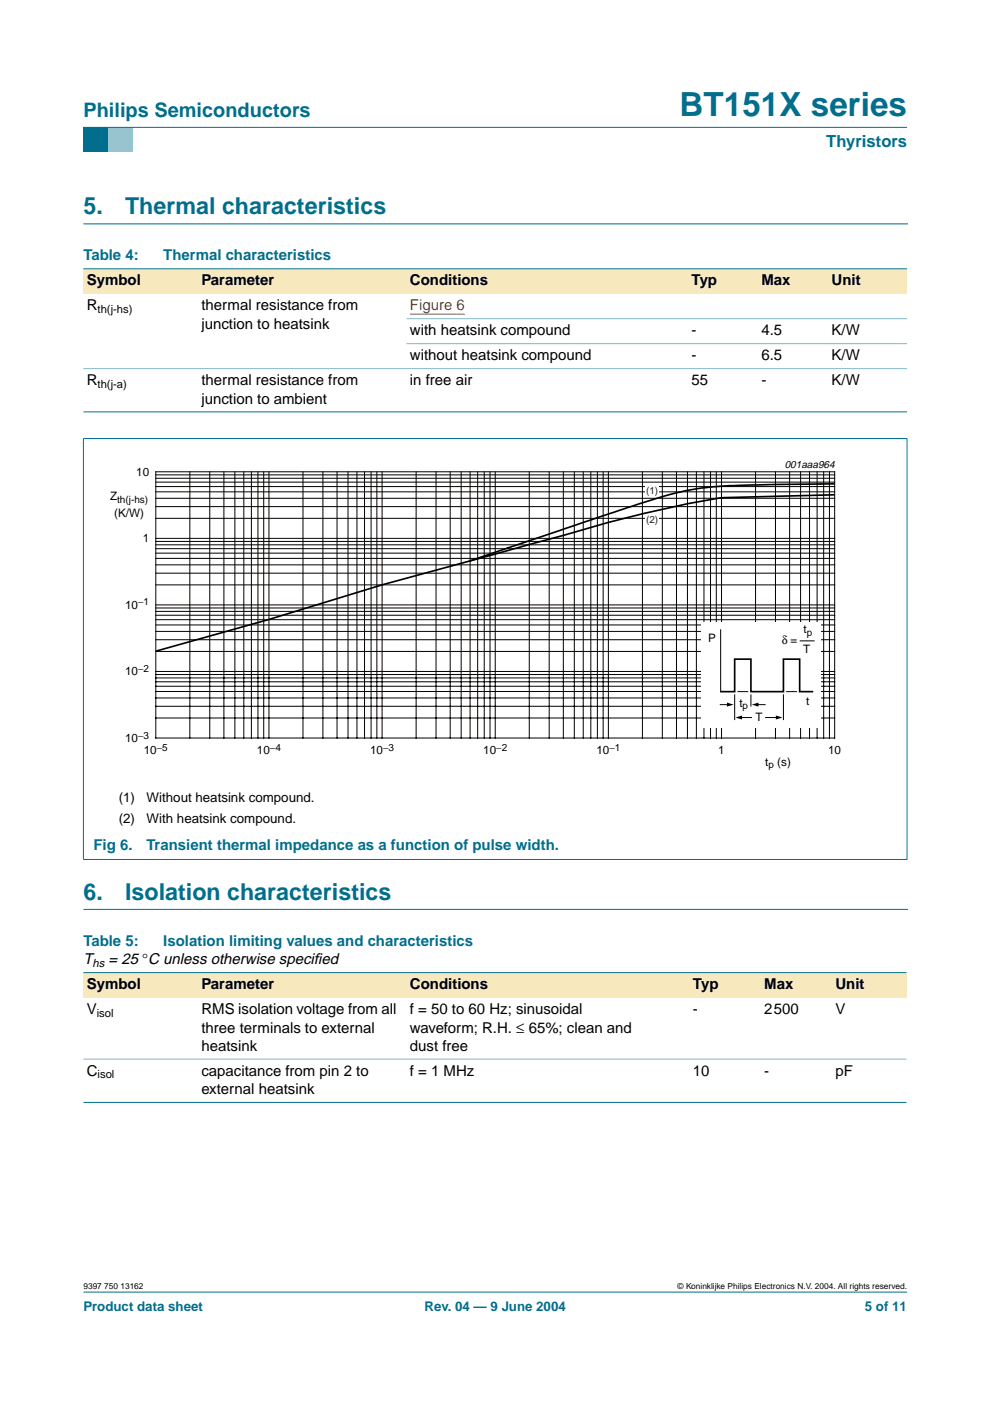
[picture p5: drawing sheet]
<svg xmlns="http://www.w3.org/2000/svg" width="210mm" height="297mm" viewBox="0 0 210 297" stroke-linecap="round" stroke-linejoin="round" font-family="sans-serif">
<path d="M17.7 273.9h174.6z" fill="#006e8c" stroke="#006e8c" stroke-width=".21"/>
<path d="M17.7 27h5.3v5.3h-5.3z" fill-rule="evenodd" fill="#006e8c"/>
<path d="M23 27h5.3v5.3h-5.3z" fill-rule="evenodd" fill="#96c4d6"/>
<path d="M17.7 27h174.6z" fill="#006e8c" stroke="#006e8c" stroke-width=".21"/>
<path d="M17.7 47.5h174.7M17.7 192.8h174.7" fill="none" stroke="#006e8c" stroke-width=".21"/>
<g fill="#f7e8bd">
<path d="M17.7 57h24.3v5.3h-24.3z" fill-rule="evenodd"/>
<path d="M42 57h44.2v5.3h-44.2z" fill-rule="evenodd"/>
<path d="M86.2 57h50.9v5.3h-50.9z" fill-rule="evenodd"/>
<path d="M137.1 57h8.8v5.3h-8.8z" fill-rule="evenodd"/>
<path d="M145.9 57h14.8v5.3h-14.8z" fill-rule="evenodd"/>
<path d="M160.7 57h14.9v5.3h-14.9z" fill-rule="evenodd"/>
<path d="M175.6 57h16.7v5.3h-16.7z" fill-rule="evenodd"/>
</g>
<path d="M86.9 66.6h11.7" fill="none" stroke="#f00" stroke-width=".21"/>
<g fill="#006e8c" stroke="#006e8c" stroke-width=".21">
<path d="M17.7 57h174.6z"/>
<path d="M17.7 87.3h174.6z"/>
<path d="M17.7 93v89.2z"/>
<path d="M192.3 93v89.2z"/>
<path d="M17.6 93h174.8z"/>
<path d="M17.6 182.2h174.8z"/>
</g>
<g fill="#80b6c6" stroke="#80b6c6" stroke-width=".21">
<path d="M86.2 67.6h106.1z"/>
<path d="M86.2 72.9h106.1z"/>
<path d="M17.7 78.2h174.6z"/>
</g>
<path d="M20.3 97.2h169.4v66.3h-169.4z" fill="none" stroke="#fff" stroke-width=".21"/>
<g fill="none" stroke="#000" stroke-width=".21">
<path d="M33 100h144v56.5h-144zM33 119.8h144M33 118.4h144M33 117.3h144M33 116.3h144M33 115.5h144M33 114.8h144M33 114.1h144M33 109.9h144M33 107.4h144M33 105.6h144M33 104.3h144"/>
<path d="M33 103.2h144M33 102.2h144M33 101.4h144M33 100.7h144M40.3 100v56.5M44.5 100v56.5M47.5 100v56.5M49.8 100v56.5M51.7 100v56.5M53.3 100v56.5M54.7 100v56.5M55.9 100v56.5"/>
<path d="M57 100v56.5M64.2 100v56.5M68.5 100v56.5M71.5 100v56.5M73.8 100v56.5M75.7 100v56.5M77.3 100v56.5M78.7 100v56.5M79.9 100v56.5M81 100v56.5M88.2 100v56.5M92.5 100v56.5"/>
<path d="M95.5 100v56.5M97.8 100v56.5M99.7 100v56.5M101.3 100v56.5M102.7 100v56.5M103.9 100v56.5M105 100v56.5M112.2 100v56.5M116.4 100v56.5M119.4 100v56.5M121.8 100v56.5M123.7 100v56.5"/>
<path d="M125.3 100v56.5M126.7 100v56.5M127.9 100v56.5M129 100v56.5M136.2 100v56.5M140.4 100v56.5M143.4 100v56.5M145.8 100v56.5M147.6 100v56.5M149.3 100v56.5M150.6 100v56.5M151.9 100v56.5"/>
<path d="M153 100v56.5M160.2 100v56.5M164.4 100v56.5M167.4 100v56.5M169.7 100v56.5M171.6 100v56.5M173.2 100v56.5M174.6 100v56.5M175.9 100v56.5M33 138.1h144M33 135.6h144M33 133.9h144"/>
<path d="M33 132.5h144M33 131.4h144M33 130.4h144M33 129.6h144M33 128.9h144M33 128.3h144M33 124h144M33 121.5h144M33 152.2h144M33 149.7h144M33 148h144M33 146.6h144"/>
<path d="M33 145.5h144M33 144.6h144M33 143.7h144M33 143h144M33 142.4h144"/>
</g>
<path d="M148.7 132h25.3v22.4h-25.3z" fill="#fff"/>
<path d="M152.8 133.4v13.4M169.5 135.9h3.2M152.7 149.4h1.7M155.8 147.2v5.5M156.3 146.6h2.3M157 152.1h2.3M159.2 147.2v2.6M160.5 149.4h1.7M162.3 152.1h2.5M166.1 147.2v5.5M166.7 146.6h2.3" fill="none" stroke="#000" stroke-width=".21"/>
<path d="M152.8 146.6h3v-6.8h3.4v6.8h6.9v-6.8h3.4v6.8h2.9" fill="none" stroke="#000" stroke-width=".35"/>
<path d="M154.1 149l1.4 .4-1.4 .4zM155.9 152.1l1.4-.4v.8zM159.4 149.4l1.4-.4v.8zM164.5 151.7l1.4 .4-1.4 .4z" fill="#000"/>
<g fill="#fff">
<path d="M136.8 108.9h2.9v2.7h-2.9z"/>
<path d="M136.8 102.7h2.9v2.7h-2.9z"/>
</g>
<path d="M174 102.6l-9.1 .1a119.1 119.1 0 0 0-17.4 1 104.6 104.6 0 0 0-17.4 4.9l-30.5 10.3M176.9 104.9l-24 .6a263.8 263.8 0 0 0-33.4 8l-38.5 10.5-24 7.3-23.9 6.7M176.9 102.6h-3.1" fill="none" stroke="#000" stroke-width=".35"/>
<g fill="#f7e8bd">
<path d="M17.7 206.2h24.3v5.3h-24.3z" fill-rule="evenodd"/>
<path d="M42 206.2h44.2v5.3h-44.2z" fill-rule="evenodd"/>
<path d="M86.2 206.2h50.9v5.3h-50.9z" fill-rule="evenodd"/>
<path d="M137.1 206.2h9.1v5.3h-9.1z" fill-rule="evenodd"/>
<path d="M146.2 206.2h15.1v5.3h-15.1z" fill-rule="evenodd"/>
<path d="M161.3 206.2h15.1v5.3h-15.1z" fill-rule="evenodd"/>
<path d="M176.4 206.2h15.8v5.3h-15.8z" fill-rule="evenodd"/>
</g>
<g fill="#006e8c" stroke="#006e8c" stroke-width=".21">
<path d="M17.7 206.2h174.5z"/>
<path d="M17.7 233.7h174.5z"/>
</g>
<path d="M17.7 224.6h174.5z" fill="#80b6c6" stroke="#80b6c6" stroke-width=".21"/>
<text font-size="7.1" fill="#006e8c" x="144.1" y="24.7">BT151X series</text>
<g font-size="4.9" fill="#006e8c">
<text x="17.7" y="45.5">5.</text>
<text x="26.5" y="45.5">Thermal characteristics</text>
<text x="17.7" y="190.8">6.</text>
<text x="26.5" y="190.8">Isolation characteristics</text>
</g>
<text font-size="4.2" fill="#006e8c" x="17.7" y="24.9">Philips Semiconductors</text>
<text font-size="3.5" fill="#006e8c" x="175.2" y="31.1">Thyristors</text>
<g font-size="3.2" fill="#006e8c">
<text x="17.7" y="55.2">Table 4:</text>
<text x="34.6" y="55.2">Thermal characteristics</text>
<text x="19.8" y="180.1">Fig 6.</text>
<text x="31.1" y="180.1">Transient thermal impedance as a function of pulse width.</text>
<text x="17.7" y="200.6">Table 5:</text>
<text x="34.6" y="200.6">Isolation limiting values and characteristics</text>
</g>
<g font-size="3.2">
<text x="18.4" y="65.8">R</text>
<text x="18.4" y="60.5">Symbol</text>
<text x="42.7" y="60.5">Parameter</text>
<text x="42.7" y="65.8">thermal resistance from</text>
<text x="86.9" y="60.5">Conditions</text>
<text x="146.6" y="60.5">Typ</text>
<text x="161.5" y="60.5">Max</text>
<text x="176.3" y="60.5">Unit</text>
<text x="42.7" y="69.7">junction to heatsink</text>
<text x="86.9" y="71.1">with heatsink compound</text>
<text x="146.6" y="71.1">-</text>
<text x="161.5" y="71.1">4.5</text>
<text x="176.3" y="71.1">K/W</text>
<text x="86.9" y="76.4">without heatsink compound</text>
<text x="146.6" y="76.4">-</text>
<text x="161.5" y="76.4">6.5</text>
<text x="176.3" y="76.4">K/W</text>
<text x="18.4" y="81.7">R</text>
<text x="42.7" y="81.7">thermal resistance from</text>
<text x="86.9" y="81.7">in free air</text>
<text x="146.6" y="81.7">55</text>
<text x="161.5" y="81.7">-</text>
<text x="176.3" y="81.7">K/W</text>
<text x="42.7" y="85.6">junction to ambient</text>
<text x="17.7" y="204.5">T</text>
<text x="18.4" y="209.7">Symbol</text>
<text x="23" y="204.5">= 25 °C unless otherwise specif</text>
<text x="42.7" y="209.7">Parameter</text>
<text x="66.6" y="204.5">ied</text>
<text x="86.9" y="209.7">Conditions</text>
<text x="146.9" y="209.7">Typ</text>
<text x="162" y="209.7">Max</text>
<text x="177.1" y="209.7">Unit</text>
<text x="18.4" y="215">V</text>
<text x="42.7" y="215">RMS isolation voltage from all</text>
<text x="86.9" y="215">f = 50 to 60 Hz; sinusoidal</text>
<text x="146.9" y="215">-</text>
<text x="162" y="215">2500</text>
<text x="177.1" y="215">V</text>
<text x="42.7" y="218.9">three terminals to external</text>
<text x="86.9" y="218.9">waveform; R.H. ≤ 65%; clean and</text>
<text x="42.7" y="222.8">heatsink</text>
<text x="86.9" y="222.8">dust free</text>
<text x="18.4" y="228.1">C</text>
<text x="42.7" y="228.1">capacitance from pin 2 to</text>
<text x="42.7" y="232">external heatsink</text>
<text x="86.9" y="228.1">f = 1 MHz</text>
<text x="146.9" y="228.1">10</text>
<text x="162" y="228.1">-</text>
<text x="177.1" y="228.1">pF</text>
</g>
<text font-size="3.2" fill="#f00" x="86.9" y="65.8">Figure 6</text>
<g font-size="2.8">
<text x="25.2" y="170">(1)</text>
<text x="31.1" y="170">Without heatsink compound.</text>
<text x="25.2" y="174.6">(2)</text>
<text x="31.1" y="174.6">With heatsink compound.</text>
</g>
<g font-size="2.8" fill="#006e8c">
<text x="17.7" y="278">Product data sheet</text>
<text x="90" y="278">Rev. 04 — 9 June 2004</text>
<text x="183.4" y="278">5 of 11</text>
</g>
<g font-size="2.5">
<text x="28.9" y="100.9">10</text>
<text x="23.3" y="106.1">Z</text>
<text x="24.2" y="109.6">(K/W)</text>
<text x="30.2" y="115">1</text>
<text x="26.5" y="129.1">10</text>
<text x="150.2" y="136.1">P</text>
<text x="165.8" y="136.5">δ</text>
<text x="167.6" y="136.5">=</text>
<text x="170.4" y="134.2">t</text>
<text x="26.5" y="143.2">10</text>
<text x="170.3" y="138.3">T</text>
<text x="156.8" y="149.9">t</text>
<text x="170.9" y="149.5">t</text>
<text x="160.2" y="152.9">T</text>
<text x="26.5" y="157.3">10</text>
<text x="30.5" y="159.9">10</text>
<text x="54.5" y="159.9">10</text>
<text x="78.5" y="159.9">10</text>
<text x="102.5" y="159.9">10</text>
<text x="126.4" y="159.9">10</text>
<text x="152.3" y="159.9">1</text>
<text x="175.6" y="159.9">10</text>
<text x="162.3" y="162.4">t</text>
<text x="164.8" y="162.4">(s)</text>
</g>
<g font-size="2.4">
<text x="20.7" y="66.4">th(j-hs)</text>
<text x="20.7" y="82.3">th(j-a)</text>
<text x="19.6" y="205">hs</text>
<text x="20.5" y="215.6">isol</text>
<text x="20.7" y="228.7">isol</text>
</g>
<text font-size="2.2" x="166.4" y="99.2">001aaa964</text>
<g font-size="2.1">
<text x="24.9" y="106.6">th(j-hs)</text>
<text x="29.3" y="128.4">−1</text>
<text x="171.1" y="134.7">p</text>
<text x="29.3" y="142.5">−2</text>
<text x="157.4" y="150.4">p</text>
<text x="29.3" y="156.6">−3</text>
<text x="33.2" y="159.1">−5</text>
<text x="57.2" y="159.1">−4</text>
<text x="81.2" y="159.1">−3</text>
<text x="105.2" y="159.1">−2</text>
<text x="129.2" y="159.1">−1</text>
<text x="162.9" y="162.9">p</text>
</g>
<g font-size="2.1" fill="#231f20">
<text x="137" y="104.7">(1)</text>
<text x="137" y="110.9">(2)</text>
</g>
<g font-size="1.8">
<text x="17.7" y="273.4">9397 750 13162</text>
<text x="143.7" y="273.4">© Koninklijke Philips Electronics N.V. 2004. All rights reserved.</text>
</g>
</svg>
